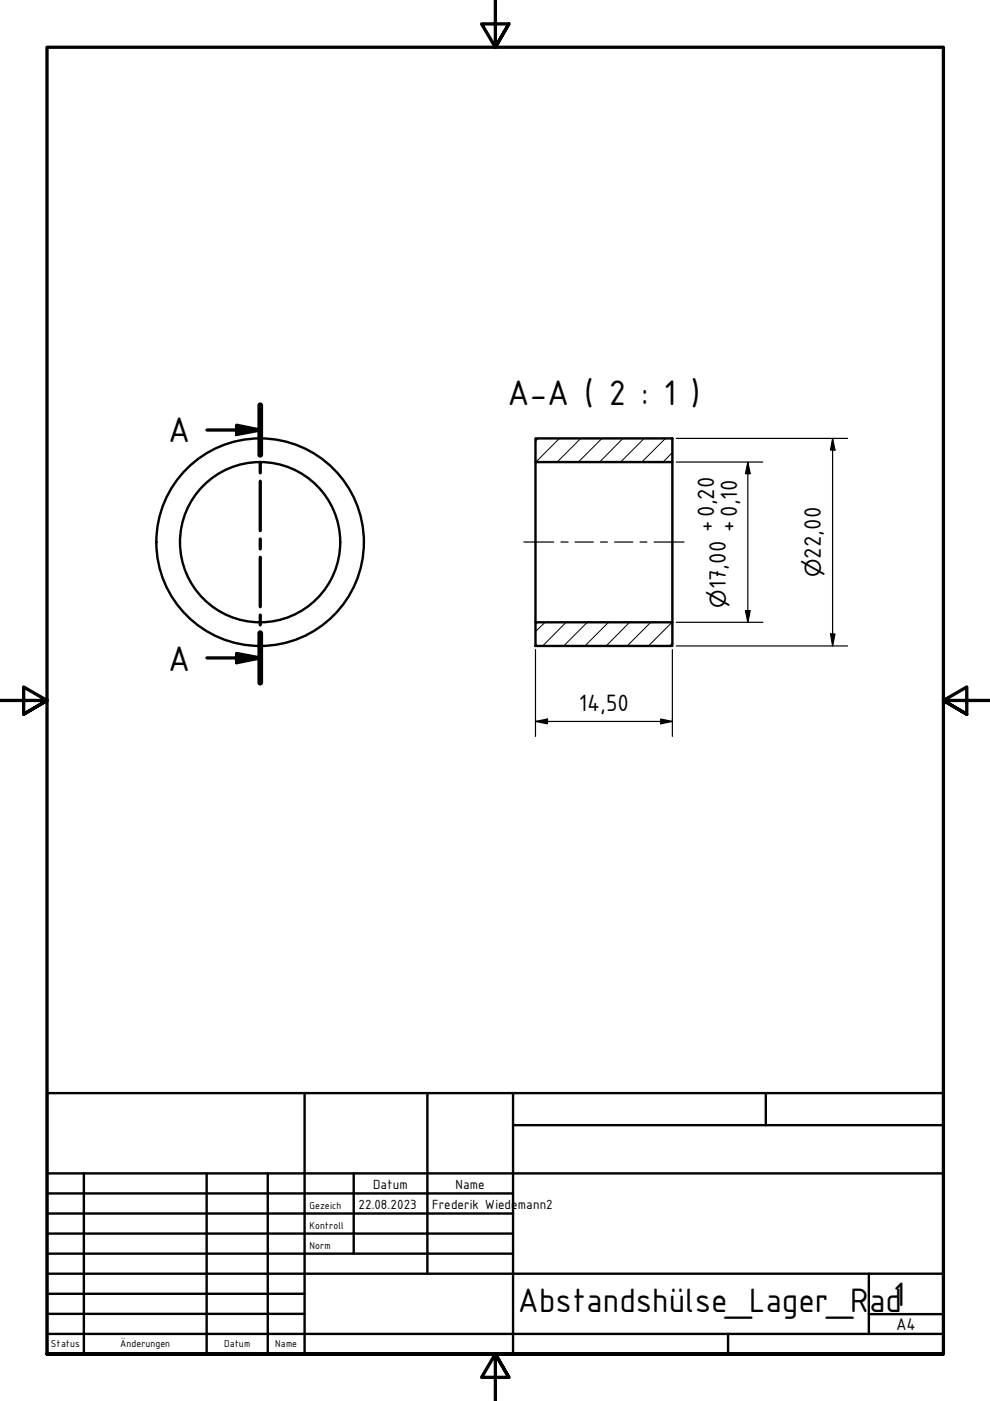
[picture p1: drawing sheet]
<svg xmlns="http://www.w3.org/2000/svg" width="210mm" height="297mm" viewBox="0 0 210 297" stroke-linecap="round" stroke-linejoin="round" font-family="sans-serif">
<!-- layer: Schraffur (ISO) -->
<g fill="none" stroke="#000" stroke-width=".21">
<path d="M114.1 92.9l-.6 .6M118.6 92.9l-5 5.1M123.1 92.9l-5 5.1M127.6 92.9l-5 5.1M132.1 92.9l-5 5.1M136.6 92.9l-5 5.1M141.1 92.9l-5 5.1M142.6 95.9l-2 2.1M115.6 131.9l-2.1 2M120 131.9l-4.9 5.1M124.5 131.9l-5 5.1M129 131.9l-5 5.1"/>
<path d="M133.5 131.9l-5 5.1M138 131.9l-5 5.1M142.5 131.9l-5 5.1M142.6 136.4l-.6 .6"/>
</g>
<!-- layer: Sichtbar (ISO) -->
<g fill="none" stroke="#000" stroke-width=".51">
<path d="M113.5 92.9h29.1v5.1h-29.1zM113.5 98v33.9M142.6 98v33.9M113.5 131.9h29.1v5.1h-29.1z"/>
<circle cx="55.1" cy="115" r="17"/>
<circle cx="55.2" cy="115" r="22"/>
</g>
<!-- layer: Schnittlinie (ISO) -->
<path d="M43.9 91.2h11.3M50.2 90.2l5 1-5 .9zM55.2 85.9v10.5M55.2 98.2v2.1M55.2 102v10.5M55.2 114.3v2.1M55.2 118.2v10.4M43.9 139.5h11.3M50.2 138.5l5 1-5 1zM55.2 130.4v2.1M55.2 134.2v10.6" fill="none" stroke="#000" stroke-width=".7"/>
<path d="M55.2 85.9v10.5M55.2 134.2v10.6" fill="none" stroke="#000" stroke-width="1.2"/>
<g fill="#000">
<path d="M50.2 90.2l5 1-5 .9z" fill-rule="evenodd"/>
<path d="M50.2 138.5l5 1-5 1z" fill-rule="evenodd"/>
</g>
<!-- layer: Rahmen (ISO) -->
<path d="M105 0v10l-2.9-4.9h5.8l-2.9 4.9 2.9-4.9M0 148.5h10l-5-2.8v5.7l5-2.9-5 2.9M210 148.5h-10l5-2.8v5.7l-5-2.9 5 2.9M10 287.1v-277.1h190v277.1h-190h190M107.9 292l-2.9-4.9 2.9 4.9h-5.8l2.9-4.9v9.9" fill="none" stroke="#000" stroke-width=".7"/>
<!-- layer: Titel (ISO) -->
<g fill="none" stroke="#000" stroke-width=".51">
<path d="M10 231.8h190v55.3h-190zM64.6 231.8v55.3M90.6 231.8v38.3M108.8 238.6h91.2M108.8 231.8v55.3M162.4 231.8v6.8M10 253h98.8M10 257.3h98.8M10 248.8h190M17.8 248.8v38.3M43.8 248.8v38.3M56.8 248.8v38.3"/>
<path d="M75 248.8v17M10 261.5h98.8M10 265.8h98.8M10 270.1h190M10 274.3h54.6M10 278.6h54.6M184.2 278.6h15.8M184.2 270.1v12.7M10 282.8h190M154.4 282.8v4.3"/>
</g>
<g fill="none" stroke="#000" stroke-width=".25">
<path d="M143.4 98h18.3M143.4 92.9h36.3M158.6 98l.5 2.4h-1zM158.6 98v33.9M176.5 92.9l.5 2.5h-.9zM176.5 92.9v44.1M113.5 137.7v18.4M142.6 137.7v18.4M143.4 131.9h18.3M143.4 137h36.3M158.1 129.5h1l-.5 2.4zM176.1 134.4h.9l-.5 2.6z"/>
<path d="M113.5 153l2.6-.6v1.1zM113.5 153h29.1M140.1 152.4l2.5 .6-2.5 .5z"/>
</g>
<g fill="#000">
<path d="M176.5 92.9l.5 2.5h-.9z" fill-rule="evenodd"/>
<path d="M158.6 98l.5 2.4h-1z" fill-rule="evenodd"/>
<path d="M158.1 129.5h1l-.5 2.4z" fill-rule="evenodd"/>
<path d="M176.1 134.4h.9l-.5 2.6z" fill-rule="evenodd"/>
<path d="M113.5 153l2.6-.6v1.1z" fill-rule="evenodd"/>
<path d="M140.1 152.4l2.5 .6-2.5 .5z" fill-rule="evenodd"/>
</g>
<!-- layer: Mittellinie (ISO) -->
<path d="M111.1 114.9h6.3M118.9 114.9h1.6M121.9 114.9h3.9M127.3 114.9h1.5M130.3 114.9h3.9M135.7 114.9h1.5M138.7 114.9h6.3" fill="none" stroke="#000" stroke-width=".25"/>
<g font-size="8.1">
<text x="107.6" y="85.9">A-A ( 2 : 1 )</text>
<text x="35.7" y="93.8">A</text>
<text x="35.7" y="142.2">A</text>
</g>
<g font-size="7.7">
<text x="109.8" y="278.2">Abstandshülse_Lager_R</text>
<text x="184.3" y="278.2">ad1</text>
</g>
<g font-size="5.4">
<text x="151.3" y="112.9" transform="rotate(-90 151.3 112.9)">+0,20</text>
<text x="155.9" y="112.9" transform="rotate(-90 155.9 112.9)">+0,10</text>
<text x="174.1" y="118.5" transform="rotate(-90 174.1 118.5)">22,00</text>
<text x="153.9" y="125" transform="rotate(-90 153.9 125)">17,00</text>
<text x="122.7" y="150.7">14,50</text>
</g>
<g font-size="4.6">
<text x="174.1" y="122.4" transform="rotate(-90 174.1 122.4)">⌀</text>
<text x="153.9" y="128.9" transform="rotate(-90 153.9 128.9)">⌀</text>
</g>
<text font-size="3.9" x="190" y="282">A4</text>
<g font-size="3">
<text x="76" y="256.3">22.08.2023</text>
<text x="79.1" y="252">Datum</text>
<text x="91.6" y="256.3">Frederik Wiedemann2</text>
<text x="96.6" y="252">Name</text>
</g>
<g font-size="2.3">
<text x="65.6" y="256.3">Gezeich</text>
<text x="65.6" y="260.5">Kontroll</text>
<text x="65.6" y="264.8">Norm</text>
<text x="10.8" y="285.7">Status</text>
<text x="25.5" y="285.7">Änderungen</text>
<text x="47.5" y="285.7">Datum</text>
<text x="58.4" y="285.7">Name</text>
</g>
</svg>
